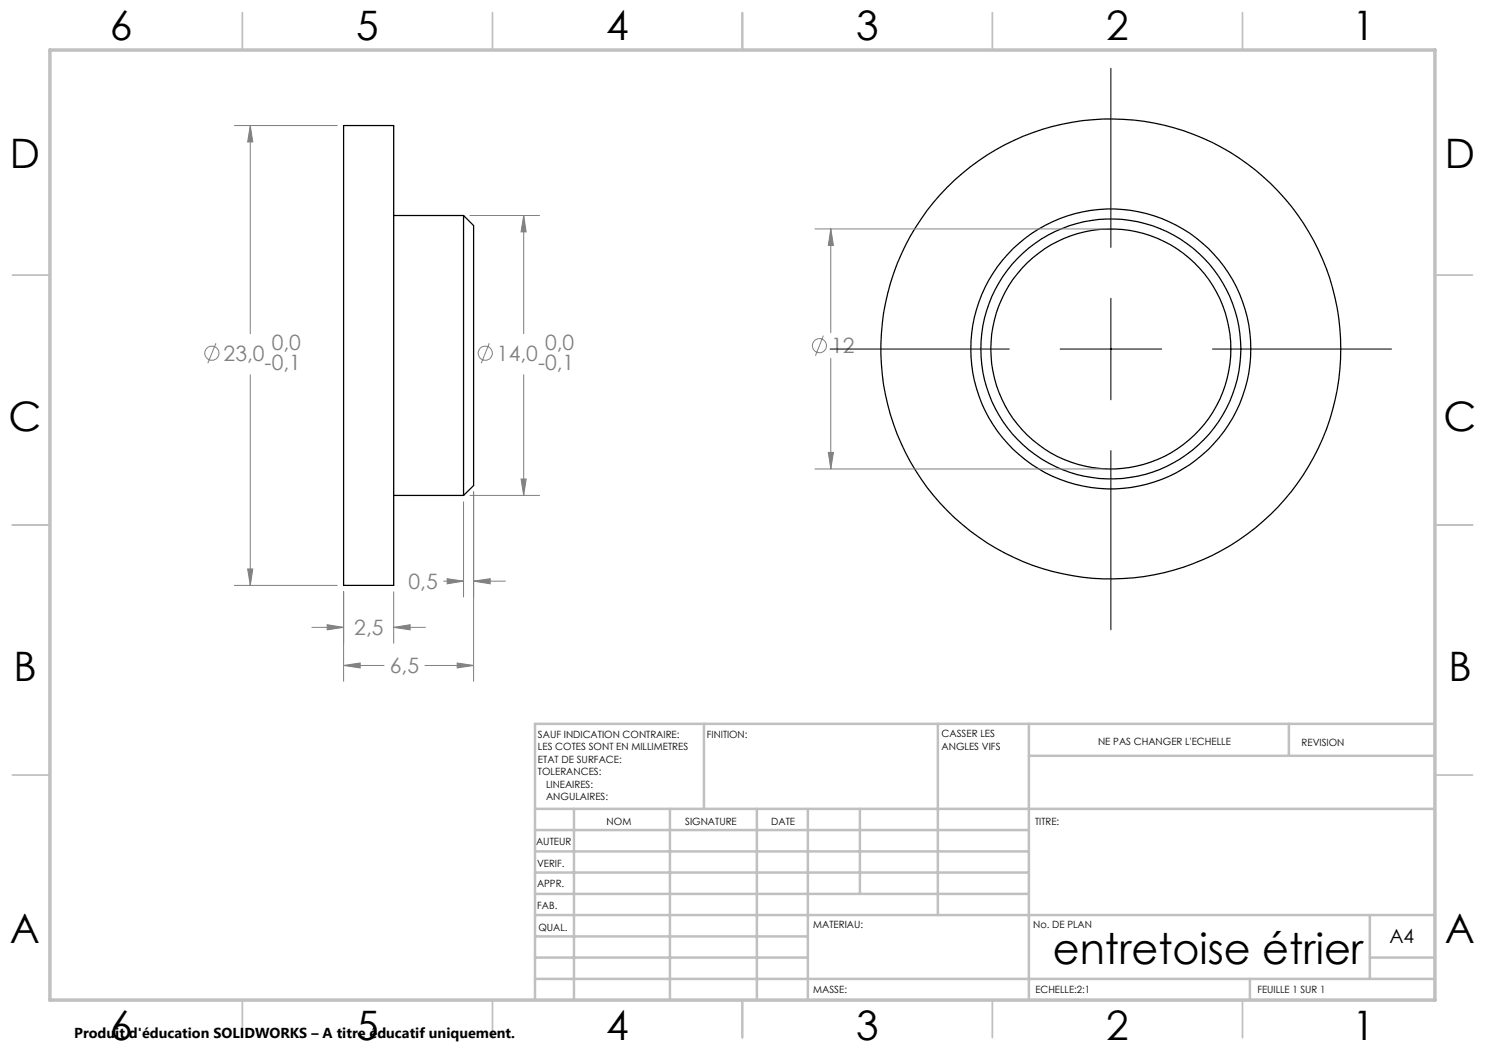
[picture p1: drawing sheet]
<svg xmlns="http://www.w3.org/2000/svg" width="297mm" height="210mm" viewBox="0 0 297 210" stroke-linecap="round" stroke-linejoin="round" font-family="sans-serif">
<g fill="none" stroke="#000" stroke-width=".25">
<path d="M68.7 25.1h10v92h-10zM78.7 43.1h14M92.7 43.1l2 2v52l-2 2M92.7 43.1v56M78.7 99.1h14"/>
<circle cx="222.2" cy="69.8" r="46"/>
<circle cx="222.2" cy="69.8" r="28"/>
<circle cx="222.2" cy="69.8" r="24"/>
<circle cx="222.2" cy="69.8" r="26"/>
</g>
<g fill="none" stroke="#808080" stroke-width=".2">
<path d="M46.9 25.1h20.6M50.1 25.1l.5 3.3h-1.1zM50.1 25.1v41.6M94 43.1h13.9M104.7 43.1l.5 3.3h-1zM104.7 43.1v23.6M163 45.8h57.9M166.2 45.8l.5 3.3h-1zM166.2 45.8v20.8M43.2 68.6l-1.6 4.1M50.1 75v42.1M97.9 68.6l-1.7 4.1"/>
<path d="M104.7 75v24.1M164.7 67.1l-1.6 4M166.2 71.7v22.1M94 99.1h13.9M94.7 98.4v37.9M104.2 95.8h1l-.5 3.3zM163 93.8h57.9M165.7 90.5h1l-.5 3.3zM46.9 117.1h20.6M49.5 113.8h1.1l-.5 3.3zM68.7 118.3v18M78.7 118.3v10.3"/>
<path d="M88.7 116.2h4M89.4 115.7l3.3 .5-3.3 .6zM92.7 100.4v19M94.7 116.2l3.3-.5v1.1zM94.7 116.2h6.4M62.4 125.5h6.3M65.4 124.9l3.3 .6-3.3 .5zM68.7 133.1l3.3-.5v1zM68.7 133.1h8.1M78.7 125.5l3.3-.6v1.1zM78.7 125.5h6.4M85 133.1h9.7"/>
<path d="M91.4 132.6l3.3 .5-3.3 .5z"/>
<circle cx="42.4" cy="70.7" r="1.42"/>
<circle cx="97" cy="70.6" r="1.42"/>
<circle cx="163.9" cy="69.1" r="1.41"/>
</g>
<path d="M222.2 13.6v35.9M222.2 59.6v20.4M166 69.8h35.9M212 69.8h20.3M242.5 69.8h35.8M222.2 90.1v35.9" fill="none" stroke="#000" stroke-width=".2"/>
<g fill="none" stroke="#c0c0c0" stroke-width=".35">
<path d="M48.5 2.5v7.5M98.5 2.5v7.5M148.5 2.5v7.5M198.5 2.5v7.5M248.5 2.5v7.5M2.5 55h7.5M287 55h7.5M2.5 105h7.5M287 105h7.5M2.5 155h7.5M287 155h7.5M48.5 200v7.5"/>
<path d="M98.5 200v7.5M148.5 200v7.5M198.5 200v7.5M248.5 200v7.5"/>
</g>
<g fill="none" stroke="#c0c0c0" stroke-width=".5">
<path d="M140.8 144.8v17M187.6 144.8v38.2M205.8 144.8v55.2M205.8 151.2h81.2M257.8 144.8v6.4M287 144.8h-180v55.2M107 161.8h180M107 178.8h98.8M107 174.5h98.8M107 170.3h98.8M107 166h98.8M114.8 161.8v38.2"/>
<path d="M134 161.8v38.2M151.4 161.8v38.2M161.6 161.8v38.2M172 161.8v17M107 195.8h180M107 191.5h54.6M107 187.3h54.6M107 183h180M250 195.8v4.2M274 191.5h13M274 183v12.8"/>
</g>
<path d="M10 10h277v190h-277z" fill="none" stroke="#c0c0c0" stroke-width=".7"/>
<path d="M68.7 133.1l3.3-.5v1zM91.4 132.6l3.3 .5-3.3 .5zM65.4 124.9l3.3 .6-3.3 .5zM78.7 125.5l3.3-.6v1.1zM50.1 25.1l.5 3.3h-1.1zM49.5 113.8h1.1l-.5 3.3zM104.7 43.1l.5 3.3h-1zM104.2 95.8h1l-.5 3.3zM89.4 115.7l3.3 .5-3.3 .6zM94.7 116.2l3.3-.5v1.1zM166.2 45.8l.5 3.3h-1zM165.7 90.5h1l-.5 3.3z" fill="#808080"/>
<text font-size="8.5" x="210.6" y="192.7">entretoise étrier</text>
<g font-size="8.1">
<text x="22" y="8">6</text>
<text x="71.2" y="8">5</text>
<text x="121.2" y="8">4</text>
<text x="171.3" y="8">3</text>
<text x="221.3" y="8">2</text>
<text x="270.5" y="8">1</text>
<text x="2" y="33.6">D</text>
<text x="289" y="33.6">D</text>
<text x="1.7" y="86.1">C</text>
<text x="288.7" y="86.1">C</text>
<text x="2.7" y="136.1">B</text>
<text x="289.7" y="136.1">B</text>
<text x="2" y="188.6">A</text>
<text x="289" y="188.6">A</text>
<text x="22" y="208">6</text>
<text x="71.2" y="208">5</text>
<text x="121.2" y="208">4</text>
<text x="171.3" y="208">3</text>
<text x="221.3" y="208">2</text>
<text x="270.5" y="208">1</text>
</g>
<g font-size="4.2" fill="#808080">
<text x="54.3" y="69.9">0,0</text>
<text x="109" y="69.9">0,0</text>
<text x="166.2" y="70.7">12</text>
<text x="44.7" y="72.2">23,0</text>
<text x="52.9" y="74">-0,1</text>
<text x="99.4" y="72.2">14,0</text>
<text x="107.6" y="74">-0,1</text>
<text x="81.7" y="117.8">0,5</text>
<text x="70.9" y="127">2,5</text>
<text x="78" y="134.7">6,5</text>
</g>
<text font-size="3.9" x="277.9" y="188.5">A4</text>
<text font-size="2.9" x="14.9" y="207.6">Produit d'éducation SOLIDWORKS – A titre éducatif uniquement.</text>
<g font-size="2">
<text x="107.6" y="147.6">SAUF INDICATION CONTRAIRE:</text>
<text x="141.4" y="147.6">FINITION:</text>
<text x="188.3" y="147.5">CASSER LES</text>
<text x="188.3" y="150">ANGLES VIFS</text>
<text x="219.6" y="149">NE PAS CHANGER L'ECHELLE</text>
<text x="260.3" y="149.2">REVISION</text>
<text x="107.6" y="150.1">LES COTES SONT EN MILLIMETRES</text>
<text x="107.6" y="152.6">ETAT DE SURFACE:</text>
<text x="107.6" y="155.1">TOLERANCES:</text>
<text x="109.2" y="157.6">LINEAIRES:</text>
<text x="109.2" y="160.1">ANGULAIRES:</text>
<text x="121.3" y="165">NOM</text>
<text x="137" y="164.9">SIGNATURE</text>
<text x="154.2" y="164.9">DATE</text>
<text x="207" y="164.9">TITRE:</text>
<text x="107.2" y="169.1">AUTEUR</text>
<text x="107.4" y="173.3">VERIF.</text>
<text x="107.4" y="177.4">APPR.</text>
<text x="107.5" y="181.8">FAB.</text>
<text x="162.7" y="185.5">MATERIAU:</text>
<text x="206.6" y="185.5">No. DE PLAN</text>
<text x="107.7" y="186.1">QUAL.</text>
<text x="162.6" y="198.5">MASSE:</text>
<text x="207.1" y="198.6">ECHELLE:2:1</text>
<text x="251.5" y="198.6">FEUILLE 1 SUR 1</text>
</g>
</svg>
